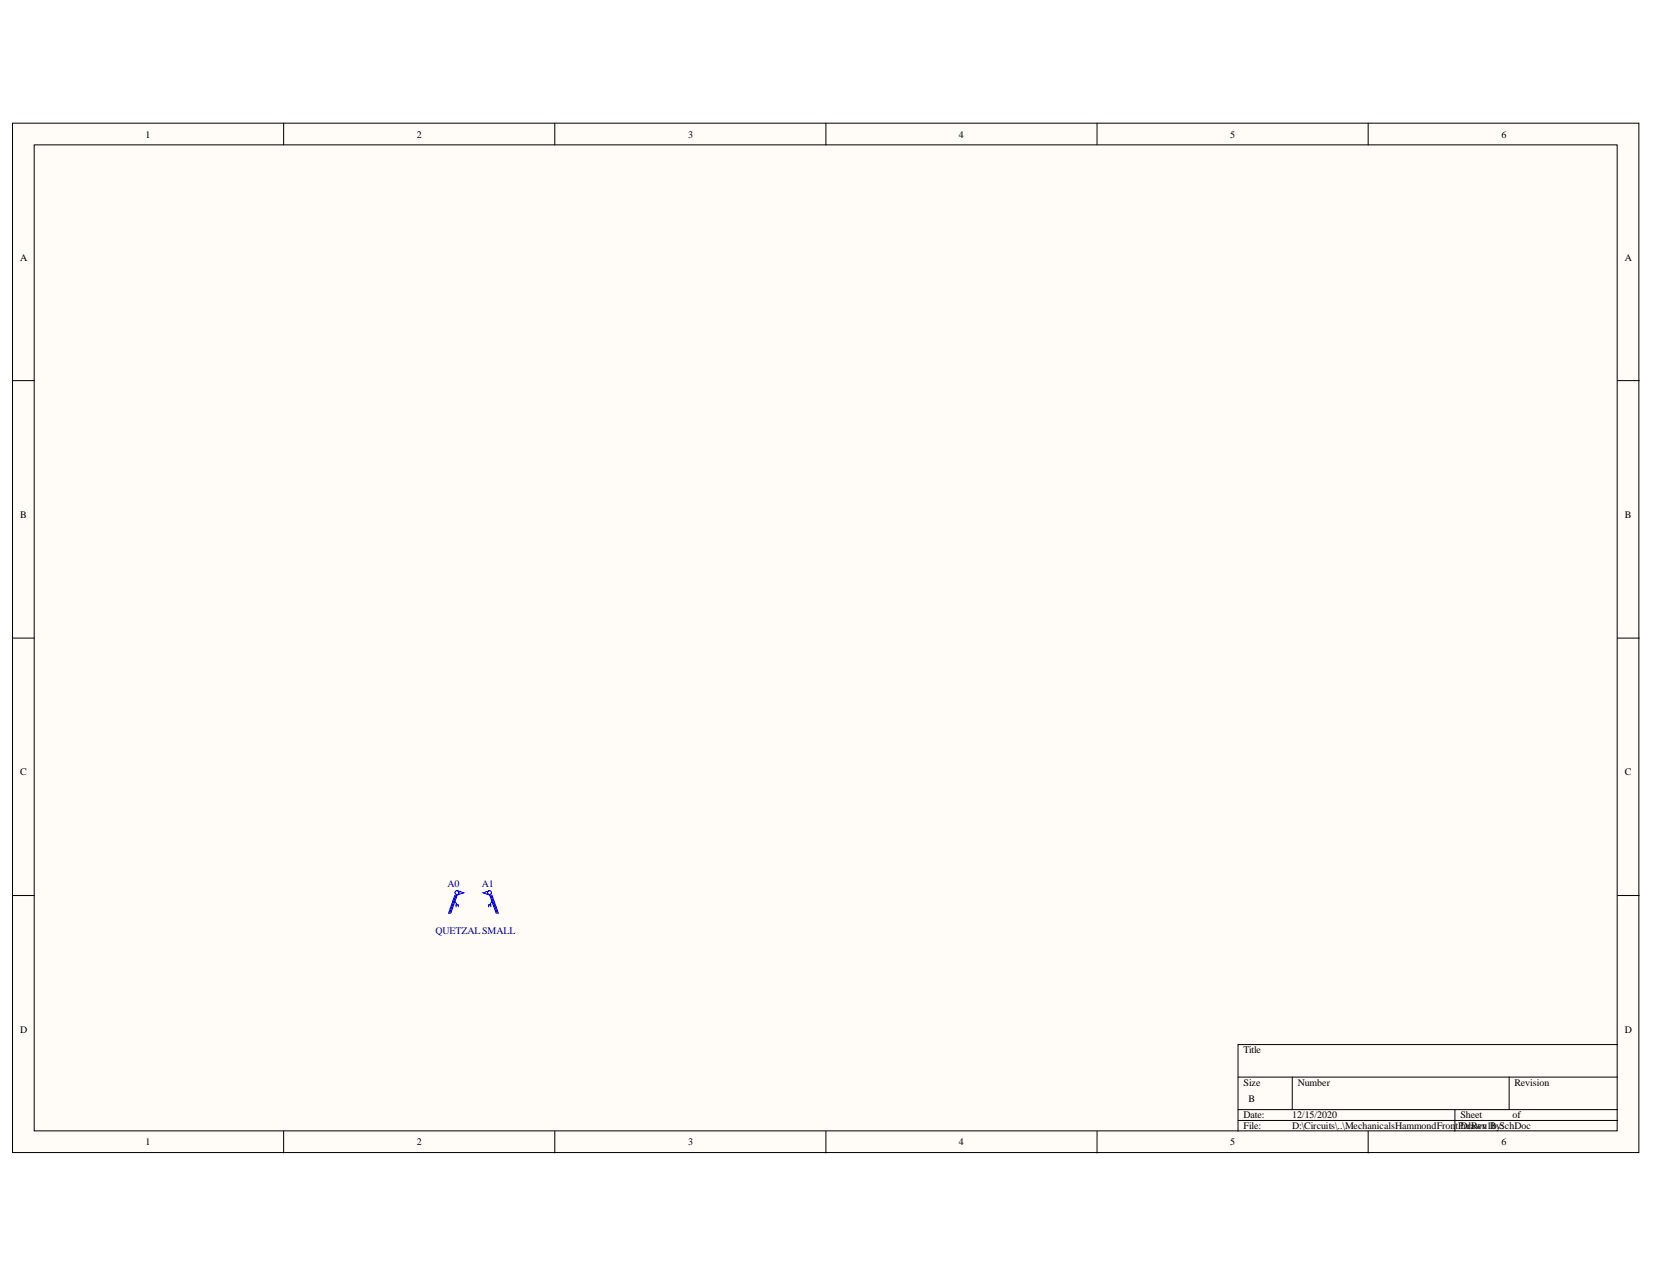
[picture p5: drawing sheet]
<svg xmlns="http://www.w3.org/2000/svg" width="279mm" height="216mm" viewBox="0 0 279 216" stroke-linecap="round" stroke-linejoin="round" font-family="sans-serif">
<g fill="#fffcf8" stroke="#000" stroke-width=".17">
<path d="M2.1 20.8h274.7v173.9h-274.7z"/>
<path d="M5.8 24.5h267.4v166.5h-267.4z"/>
</g>
<g fill="none" stroke="#000" stroke-width=".17">
<path d="M47.9 20.8v3.7M93.7 20.8v3.7M139.5 20.8v3.7M185.3 20.8v3.7M231.1 20.8v3.7M2.1 64.3h3.7M273.3 64.3h3.6M2.1 107.8h3.7M273.3 107.8h3.6M2.1 151.3h3.7M273.3 151.3h3.6M273.3 176.5h-64.2v14.6"/>
<path d="M47.9 191.1v3.7M93.7 191.1v3.7M139.5 191.1v3.7M185.3 191.1v3.7M209.1 182h64.2M209.1 187.5h64.2M209.1 189.3h64.2M218.3 182v5.5M231.1 191.1v3.7M245.8 187.5v3.6M254.9 182v5.5"/>
</g>
<g fill="none" stroke="#00f" stroke-width=".18">
<path d="M76.9 152.3l.3 .5M76.9 151.2l-1.1 3.1M77 153.2v-.4h.4v.4M77 151.2l-1.1 3.1M77.2 150.5l1.1 .3-1.1 .4-1.1 3.1M82.5 153.2v-.4h.4v.4M82.7 150.5l-1.1 .3 1.1 .4 1.1 3.1M82.9 151.2l1.1 3.1M83.1 152.3l-.4 .5M83.1 151.2l1.1 3.1"/>
<circle cx="77.2" cy="150.8" r=".33"/>
<circle cx="82.7" cy="150.8" r=".33"/>
</g>
<g font-size="1.7">
<text x="24.6" y="23.2">1</text>
<text x="70.4" y="23.2">2</text>
<text x="116.2" y="23.2">3</text>
<text x="162" y="23.2">4</text>
<text x="207.8" y="23.2">5</text>
<text x="253.6" y="23.2">6</text>
<text x="3.4" y="44">A</text>
<text x="274.5" y="44">A</text>
<text x="3.4" y="87.5">B</text>
<text x="274.5" y="87.5">B</text>
<text x="3.4" y="131">C</text>
<text x="274.5" y="131">C</text>
<text x="3.4" y="174.5">D</text>
<text x="210.1" y="178">Title</text>
<text x="274.5" y="174.5">D</text>
<text x="210.1" y="183.5">Size</text>
<text x="219.2" y="183.5">Number</text>
<text x="255.8" y="183.5">Revision</text>
<text x="210.1" y="188.9">Date:</text>
<text x="210.1" y="190.7">File:</text>
<text x="210.9" y="186.2">B</text>
<text x="218.3" y="188.9">12/15/2020</text>
<text x="218.3" y="190.7">D:\Circuits\..\MechanicalsHammondFrontPnlRev1b.SchDoc</text>
<text x="246.7" y="188.9">Sheet</text>
<text x="246.7" y="190.7">Drawn By:</text>
<text x="255.5" y="188.9">of</text>
<text x="24.6" y="193.5">1</text>
<text x="70.4" y="193.5">2</text>
<text x="116.2" y="193.5">3</text>
<text x="162" y="193.5">4</text>
<text x="207.8" y="193.5">5</text>
<text x="253.6" y="193.5">6</text>
</g>
<g font-size="1.7" fill="#000080">
<text x="75.6" y="149.9">A0</text>
<text x="81.4" y="149.9">A1</text>
<text x="73.5" y="157.8">QUETZAL SMALL</text>
</g>
</svg>
